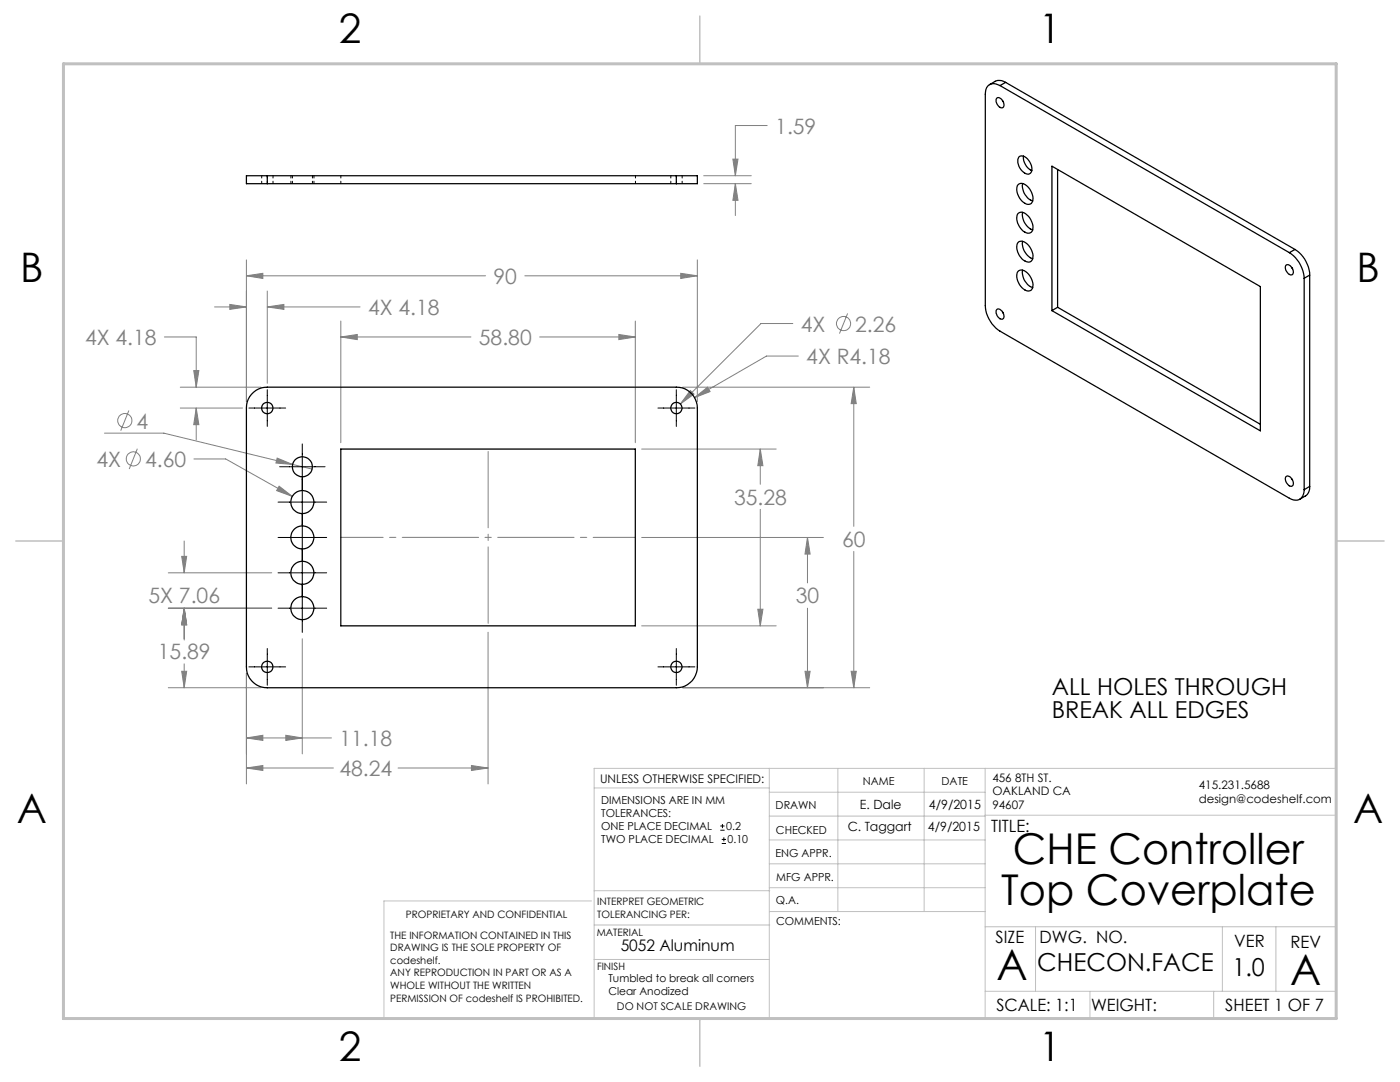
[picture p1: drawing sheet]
<svg xmlns="http://www.w3.org/2000/svg" width="279mm" height="216mm" viewBox="0 0 279 216" stroke-linecap="round" stroke-linejoin="round" font-family="sans-serif">
<!-- layer: Layer 1 -->
<g fill="none" stroke="#808080" stroke-width=".2">
<path d="M140.4 36.7h9.5M140.4 35.1h9.5M146.3 31.8h1l-.5 3.3zM146.8 36.7l.5 3.3h-1zM146.8 36.7v6.3M153.1 25h-6.3v10.1M49.2 55l3.3-.5v1.1zM49.2 51.9v28.3M49.2 55h47.7M53.3 58.1v18.4M104.7 55h34.5M135.9 54.5l3.3 .5-3.3 .6z"/>
<path d="M139.2 51.9v28.3M32.8 67.2h6.4v10.1M36 77.3h16.1M38.7 73.9h1l-.5 3.4zM42.8 61.2h6.4M45.9 60.7l3.3 .5-3.3 .5zM53.3 61.2l3.4-.5v1zM53.3 61.2h18.6M68 67.2l3.3-.5v1.1zM68 64.1v24.2M68 67.2h26M107.7 67.2h19.1"/>
<path d="M123.5 66.7l3.3 .5-3.3 .6zM126.8 64.1v24.2M136.2 77.3h37.4M137.8 77.9l.7 .7-2.7 2zM138.6 79.3l2.6-2 .5 .8zM158.2 64.6h-6.3l-16.1 16M159.3 71h-6.3l-14.4 8.3M169.2 62.5l-1.7 4.1M170.4 77.3l.5 3.2h-1zM170.4 77.3v27.7M20.8 86.4h11.9l25.7 6.3M25.7 81.9l-1.6 4"/>
<path d="M27.4 89.5l-1.6 4.1M36 81.4h12.4M38.7 91.6h6.3l13.3 7.5M39.2 81.4l.5 3.3h-1zM39.2 81.4v6.4M55.3 91.4l3.1 1.3-3.3-.3zM55.7 97l2.6 2.1-3.1-1.2zM58.4 92.7l3.9 .9M128.1 89.6h26.8M151.7 89.6l.6 3.3h-1.1zM151.7 89.6v7M33.6 114.3h20.6"/>
<path d="M36.3 111h1l-.5 3.3zM36.8 108v6.3M128.1 107.2h36.2M151.7 101.6v23.3M161.1 107.2l.6 3.4h-1zM161.1 107.2v9.1M170.4 110v27.2M33.6 137.2h18.5M33.6 121.4h20.6M36.3 133.9h1l-.5 3.3zM36.8 121.4l.5 3.3h-1zM36.8 121.4v6.3"/>
<path d="M36.8 132.5v4.7M49.2 134.3v22.1M60.3 127.5v22.9M97.4 126.2v30.2M128.1 124.9h26.8M136.2 137.2h37.4M151.2 121.6h1.1l-.6 3.3zM160.7 133.9h1l-.6 3.3zM161.1 121.4v15.8M169.9 133.9h1l-.5 3.3zM49.2 147.2l3.3-.5v1zM49.2 153.2l3.3-.4v.9z"/>
<path d="M49.2 147.2h16.9M49.2 153.2h17.3M57 146.7l3.3 .5-3.3 .5zM79.4 153.2h18M94.1 152.8l3.3 .4-3.3 .5z"/>
<circle cx="168.3" cy="64.6" r="1.41"/>
<circle cx="24.9" cy="83.9" r="1.41"/>
<circle cx="26.6" cy="91.6" r="1.4"/>
</g>
<g fill="none" stroke="#000" stroke-width=".2">
<path d="M53.3 77.8v7.3M135 77.8v7.3M49.7 81.4h7.3M55.8 93.1h9.1M60.3 88.6v37.6M131.3 81.4h7.4M55.5 100.2h9.7M55.5 107.2h9.7M55.5 114.3h9.7M49.7 133.1h7.3M53.3 129.4v7.3M55.5 121.4h9.7"/>
<path d="M131.3 133.1h7.4M135 129.4v7.3M143.8 165.7h.8M143.8 164.8h.8M144 168.3h.9M144 167.5h.9M144.2 164.4v.8M144.5 167.1v.8"/>
</g>
<g fill="none" stroke="#c0c0c0" stroke-width=".2">
<path d="M118.6 157.2h34.9M153.5 153.3v49.9M153.5 158.1h43.1M167.2 153.3v28.6M184.4 153.3v28.6M196.6 153.3v49.9M118 179.8h-41.4v23.2M118.6 177.7h35M153.5 167.6h43.1M153.5 162.8h43.1M153.5 172.4h43.1M153.5 177.1h43.1"/>
<path d="M196.6 162.7h70.1M118.6 191.5h34.9M118.6 184.6h35M153.6 181.9h43M196.6 197.8h70.1M196.6 184.9h70.1M206.7 184.9v12.9M217.5 197.8v5.4M242.2 197.8v5.4M243.9 184.9v12.9M254.6 184.9v12.9M26.7 203.2h240v-49.9h-148.1v49.9"/>
</g>
<path d="M139.7 3.2v9.5M3.1 108h9.6M266.7 108h9.5M139.7 203.2v9.6" fill="none" stroke="#c0c0c0" stroke-width=".3"/>
<path d="M12.7 12.7h254v190.5h-254z" fill="none" stroke="#c0c0c0" stroke-width=".6"/>
<path d="M97.4 89.6v35.3" fill="none" stroke="#808080" stroke-width=".2" stroke-dasharray="15.2 1.3 1.3 1.3" stroke-dashoffset="-.5"/>
<path d="M126.8 107.2h-58.8" fill="none" stroke="#808080" stroke-width=".2" stroke-dasharray="15.2 1.3 1.3 1.3" stroke-dashoffset="6.8"/>
<path d="M55.3 91.4l-.2 1 3.3 .3zM55.7 97l-.5 .9 3.1 1.2zM123.5 66.7l3.3 .5-3.3 .6zM68 67.2l3.3-.5v1.1zM151.2 121.6h1.1l-.6 3.3zM151.7 89.6l.6 3.3h-1.1zM161.1 107.2l.6 3.4h-1zM160.7 133.9h1l-.6 3.3zM36.8 121.4l.5 3.3h-1zM36.3 111h1l-.5 3.3zM57 146.7l3.3 .5-3.3 .5zM49.2 147.2l3.3-.5v1zM36.8 121.4l.5 3.3h-1zM36.3 133.9h1l-.5 3.3zM137.8 77.9l-2 2.7 2.7-2zM138.6 79.3l3.1-1.2-.5-.8zM53.3 61.2l3.4-.5v1zM45.9 60.7l3.3 .5-3.3 .5zM39.2 81.4l.5 3.3h-1zM38.7 73.9h1l-.5 3.4zM49.2 55l3.3-.5v1.1zM135.9 54.5l3.3 .5-3.3 .6zM170.4 77.3l.5 3.2h-1zM169.9 133.9h1l-.5 3.3zM94.1 152.8l3.3 .4-3.3 .5zM49.2 153.2l3.3-.4v.9zM146.8 36.7l.5 3.3h-1zM146.3 31.8h1l-.5 3.3z" fill="#808080"/>
<g fill="none" stroke="#000" stroke-width=".25">
<path d="M199 19.5a1.32 1.32 0 0 1 1.1 2 1.32 1.32 0 0 1-1.1-2zM199.6 17.1a1.79 1.79 0 0 0-2.1-.2 1.79 1.79 0 0 0-.9 1.9v42.2a6.5 6.5 0 0 0 3 5.1l57.7 33.3a1.81 1.81 0 0 0 2.1 .2 1.81 1.81 0 0 0 .9-1.9M199.6 17.1l57.7 33.3M200.7 16.4a2.14 2.14 0 0 0-2.1-.2l-1.1 .7M200.7 16.4l-1.1 .7M200.7 16.4l57.7 33.4M53.3 35.1h-4.1v1.6h4.1M53.3 36.7h81.7M53.3 35.1v1.6M53.3 35.1h81.7M135 35.1h4.2v1.6h-4.2M135 35.1v1.6"/>
<path d="M200.1 20.1l.1 .2M203.2 36.9a1.43 1.43 0 0 1 2 .5 2.6 2.6 0 0 1 .6 3.2 2.01 2.01 0 0 1-2.5-1.5l-.4-1.1 .1-.6zM203.3 31.3a1.36 1.36 0 0 1 2 .7 2.21 2.21 0 0 1 .4 2.5 1.37 1.37 0 0 1-2-.7 2.26 2.26 0 0 1-.4-2.5zM204.1 36.6a3.3 3.3 0 0 0 2 3.5M204.3 31.2a3 3 0 0 0 1.6 2.8M209.9 33.2l41.6 24v28.8l-41.6-24zM211.1 33.8v27.5M203.2 42.6a1.43 1.43 0 0 1 2 .5 2.6 2.6 0 0 1 .6 3.3 2.01 2.01 0 0 1-2.5-1.5l-.4-1.1 .1-.7zM203.2 48.4a1.43 1.43 0 0 1 2 .5 2.55 2.55 0 0 1 .6 3.2 1.78 1.78 0 0 1-2.4-1.1 2.48 2.48 0 0 1-.2-2.6zM203.2 54.2a1.43 1.43 0 0 1 2 .5 2.6 2.6 0 0 1 .6 3.2 2.01 2.01 0 0 1-2.5-1.5l-.4-1.1 .1-.7zM204.1 42.4a3.3 3.3 0 0 0 2 3.5M204.1 48.2a3.2 3.2 0 0 0 2 3.4"/>
<path d="M204.1 53.9a3.3 3.3 0 0 0 2 3.5M256.6 53a1.02 1.02 0 0 1 1.4 .8l.1 .2a.57 .57 0 0 1-.2 .8 .57 .57 0 0 1-.8-.2l-.5-.7-.1-.5zM257.3 50.4a6.5 6.5 0 0 1 3 5.1M257.8 53.4l.2 .2M258.4 49.8a6.3 6.3 0 0 1 3 5.1M258.4 49.8l-1.1 .6M260.3 55.5v42.2M261.4 54.9l-1.1 .6M261.4 54.9v42.1M50.6 78.3a4 4 0 0 1 2.7-1h81.7a4.2 4.2 0 0 1 4.2 4.1v51.7a4.1 4.1 0 0 1-4.2 4.1h-81.7a4.1 4.1 0 0 1-4.1-4.1v-51.7a4 4 0 0 1 1.4-3.1zM198.9 61.8a.95 .95 0 0 1 1.4 .8 .65 .65 0 0 1-.2 1 .65 .65 0 0 1-.9-.3l-.4-.8zM200.1 62.2l.1 .3"/>
<path d="M211.1 61.3l-1.2 .7M211.1 61.3l40.4 23.4M68 89.6h58.8v35.3h-58.8zM256.6 95.1a.97 .97 0 0 1 1.4 .9l.1 .2a.62 .62 0 0 1-.4 .9 .62 .62 0 0 1-.8-.5l-.4-.8zM257.8 95.6l.2 .2M261.4 97a1.95 1.95 0 0 1-.9 2l-1.1 .6M261.4 97l-1.1 .7"/>
<circle cx="53.3" cy="81.4" r="1.13"/>
<circle cx="60.3" cy="93.1" r="2.01"/>
<circle cx="135" cy="81.4" r="1.12"/>
<circle cx="60.3" cy="114.3" r="2.3"/>
<circle cx="60.3" cy="107.2" r="2.3"/>
<circle cx="60.3" cy="100.2" r="2.3"/>
<circle cx="53.3" cy="133.1" r="1.13"/>
<circle cx="60.3" cy="121.4" r="2.3"/>
<circle cx="135" cy="133.1" r="1.12"/>
</g>
<path d="M52.2 35v1.6M53.4 36.6v-1.6M54.5 36.6v-1.6M58.1 35v1.6M58.4 35v1.6M62.4 36.6v-1.6M62.7 36.6v-1.6M68 35v1.6M126.8 35v1.6M133.9 35v1.6M135 36.6v-1.6M136.1 36.6v-1.6" fill="none" stroke="#000" stroke-width=".2" stroke-dasharray="1.3 .6" stroke-dashoffset=".8"/>
<g font-size="8.5">
<text x="202.1" y="172.4">CHE Controller</text>
<text x="199.8" y="180.5">Top Coverplate</text>
<text x="198.9" y="195.5">A</text>
<text x="257.5" y="196.5">A</text>
</g>
<g font-size="8.1">
<text x="67.6" y="8.5">2</text>
<text x="207.3" y="8.5">1</text>
<text x="4" y="56.2">B</text>
<text x="270.7" y="56.2">B</text>
<text x="3.3" y="164.1">A</text>
<text x="270" y="164.1">A</text>
<text x="67.6" y="211.7">2</text>
<text x="207.3" y="211.7">1</text>
</g>
<g font-size="4.9">
<text x="207" y="193.7">CHECON.FACE</text>
<text x="245.9" y="194.8">1.0</text>
</g>
<g font-size="4.7">
<text x="209.9" y="138.7">ALL HOLES THROUGH</text>
<text x="209.9" y="143.3">BREAK ALL EDGES</text>
</g>
<g font-size="4.2" fill="#808080">
<text x="154.7" y="26.6">1.59</text>
<text x="98.5" y="56.6">90</text>
<text x="73.5" y="62.8">4X 4.18</text>
<text x="17" y="68.8">4X 4.18</text>
<text x="95.6" y="68.8">58.80</text>
<text x="159.8" y="66.2">4X</text>
<text x="170.7" y="66.2">2.26</text>
<text x="160.9" y="72.6">4X R4.18</text>
<text x="27.2" y="85.5">4</text>
<text x="19.2" y="93.2">4X</text>
<text x="29" y="93.2">4.60</text>
<text x="146.5" y="100.7">35.28</text>
<text x="168.1" y="109.1">60</text>
<text x="29.7" y="120.4">5X 7.06</text>
<text x="158.8" y="120.4">30</text>
<text x="31.5" y="131.5">15.89</text>
<text x="67.7" y="148.8">11.18</text>
<text x="67.7" y="154.8">48.24</text>
</g>
<g font-size="3.4">
<text x="197.8" y="166">TITLE:</text>
<text x="198.7" y="188.1">SIZE</text>
<text x="207.5" y="188.1">DWG. NO.</text>
<text x="246.3" y="189">VER</text>
<text x="257.5" y="189.2">REV</text>
<text x="198.8" y="201.7">SCALE: 1:1</text>
<text x="217.7" y="201.8">WEIGHT:</text>
<text x="244.5" y="201.7">SHEET 1 OF 7</text>
</g>
<text font-size="3.2" x="123.9" y="189.8">5052 Aluminum</text>
<g font-size="2.5">
<text x="171.6" y="161.4">E. Dale</text>
<text x="185.4" y="161.4">4/9/2015</text>
<text x="169.2" y="165.9">C. Taggart</text>
<text x="185.2" y="165.9">4/9/2015</text>
</g>
<text font-size="2.4" x="119.8" y="156.2">UNLESS OTHERWISE SPECIFIED:</text>
<g font-size="2.3">
<text x="198" y="156">456 8TH ST.</text>
<text x="198" y="158.7">OAKLAND CA</text>
<text x="198" y="161.5">94607</text>
<text x="239.2" y="160.3">design@codeshelf.com</text>
<text x="239.2" y="157.5">415.231.5688</text>
</g>
<g font-size="2.2">
<text x="120" y="160.3">DIMENSIONS ARE IN MM</text>
<text x="154.8" y="161.4">DRAWN</text>
<text x="172.2" y="156.7">NAME</text>
<text x="187.9" y="156.7">DATE</text>
<text x="120" y="163">TOLERANCES:</text>
<text x="120" y="165.6">ONE PLACE DECIMAL</text>
<text x="144.9" y="165.6">0.2</text>
<text x="154.9" y="166.3">CHECKED</text>
<text x="120" y="168.3">TWO PLACE DECIMAL</text>
<text x="145.2" y="168.3">0.10</text>
<text x="154.8" y="171">ENG APPR.</text>
<text x="154.9" y="175.7">MFG APPR.</text>
<text x="154.9" y="180.4">Q.A.</text>
<text x="154.9" y="184.6">COMMENTS:</text>
<text x="121.4" y="196">Tumbled to break all corners</text>
<text x="121.4" y="198.5">Clear Anodized</text>
</g>
<text font-size="2.1" x="123.1" y="201.6">DO NOT SCALE DRAWING</text>
<g font-size="2">
<text x="81" y="183.1">PROPRIETARY AND CONFIDENTIAL</text>
<text x="119.2" y="180.6">INTERPRET GEOMETRIC</text>
<text x="119.2" y="183.1">TOLERANCING PER:</text>
<text x="77.9" y="187.3">THE INFORMATION CONTAINED IN THIS</text>
<text x="77.9" y="189.8">DRAWING IS THE SOLE PROPERTY OF</text>
<text x="119.1" y="186.7">MATERIAL</text>
<text x="77.9" y="192.3">codeshelf.</text>
<text x="77.9" y="194.8">ANY REPRODUCTION IN PART OR AS A</text>
<text x="77.9" y="197.4">WHOLE WITHOUT THE WRITTEN</text>
<text x="119.1" y="193.5">FINISH</text>
<text x="77.9" y="199.9">PERMISSION OF codeshelf IS PROHIBITED.</text>
</g>
</svg>
